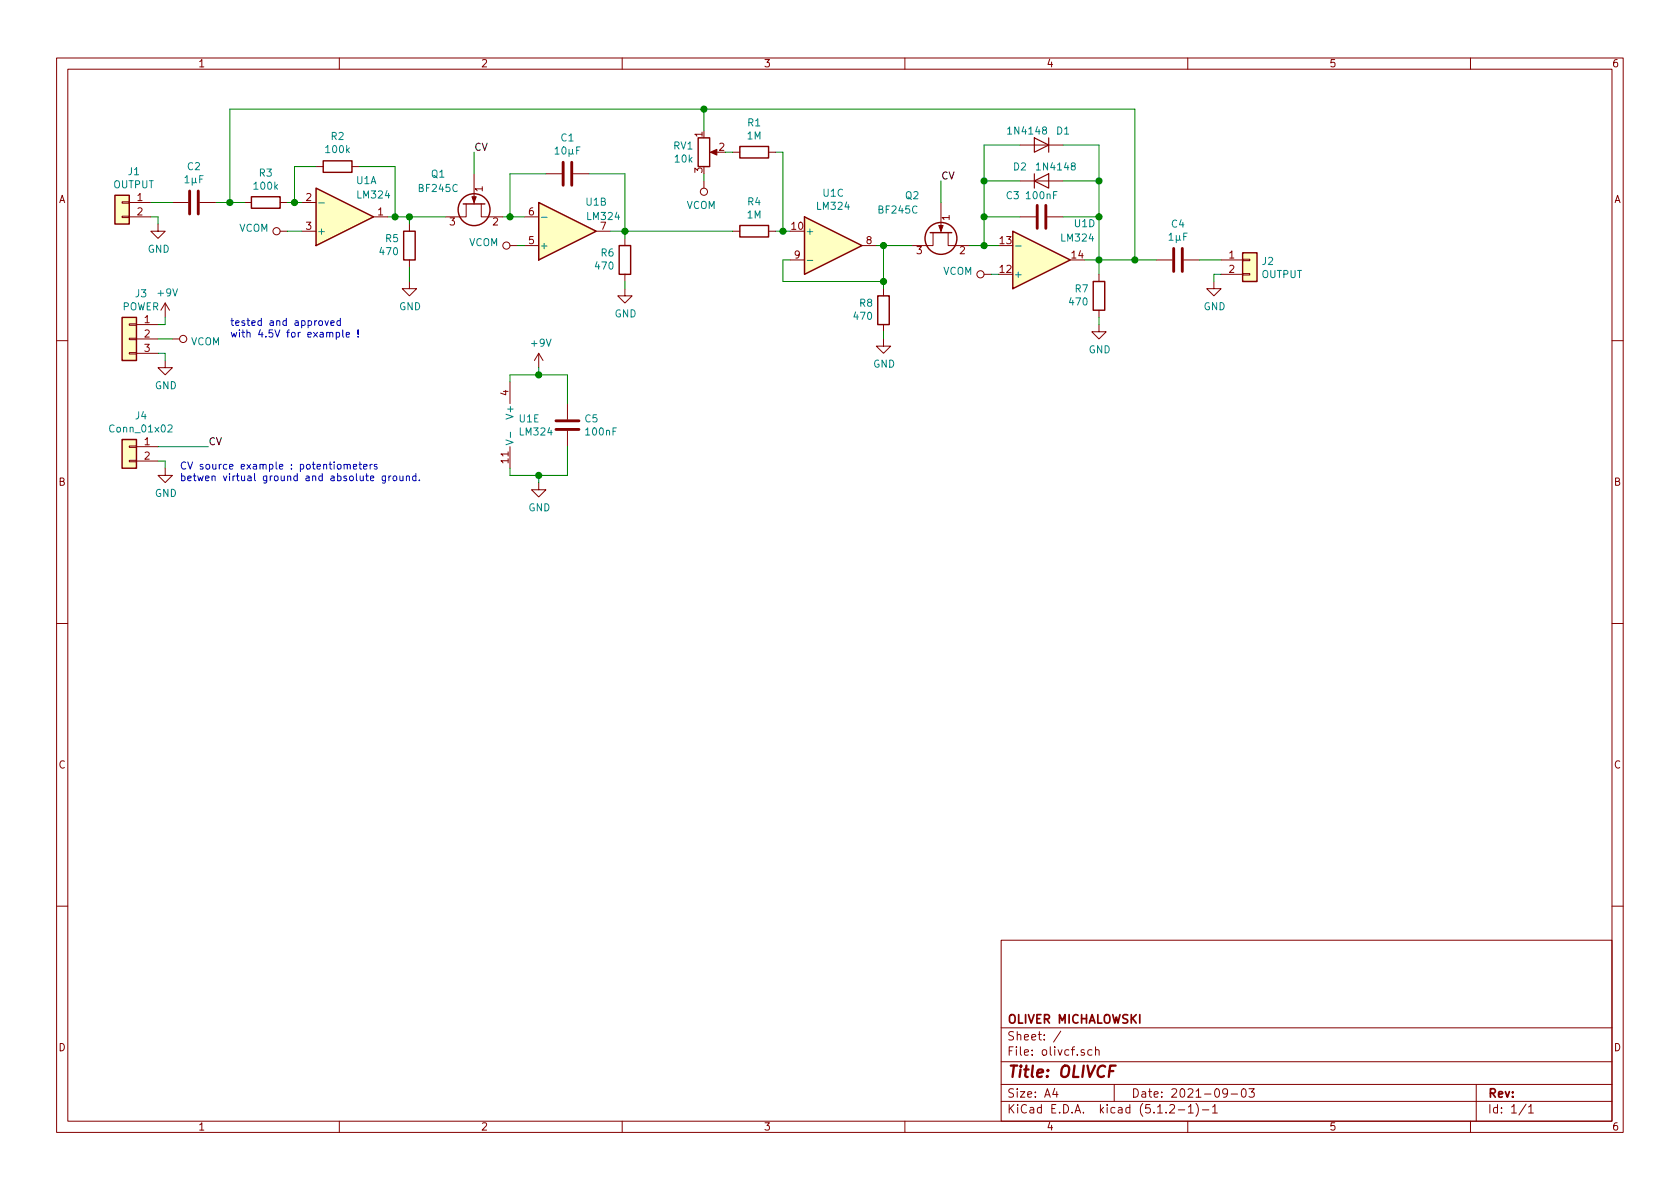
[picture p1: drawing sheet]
EESchema Schematic File Version 4
LIBS:olivcf-cache
EELAYER 29 0
EELAYER END
$Descr A4 11693 8268
encoding utf-8
Sheet 1 1
Title "OLIVCF"
Date "2021-09-03"
Rev ""
Comp "OLIVER MICHALOWSKI"
Comment1 ""
Comment2 ""
Comment3 ""
Comment4 ""
$EndDescr
$Comp
L Amplifier_Operational:LM324 U1
U 1 1
P 2400 1500
F 0 "U1" H 2550 1250 50  0000 C CNN
F 1 "LM324" H 2600 1350 50  0000 C CNN
F 2 "" H 2350 1600 50  0001 C CNN
F 3 "http://www.ti.com/lit/ds/symlink/lm2902-n.pdf" H 2450 1700 50  0001 C CNN
	1    2400 1500
	1    0    0    1   
$EndComp
$Comp
L Amplifier_Operational:LM324 U1
U 2 1
P 3950 1600
F 0 "U1" H 4150 1400 50  0000 C CNN
F 1 "LM324" H 4200 1500 50  0000 C CNN
F 2 "" H 3900 1700 50  0001 C CNN
F 3 "http://www.ti.com/lit/ds/symlink/lm2902-n.pdf" H 4000 1800 50  0001 C CNN
	2    3950 1600
	1    0    0    1   
$EndComp
$Comp
L Amplifier_Operational:LM324 U1
U 3 1
P 5800 1700
F 0 "U1" H 5800 2067 50  0000 C CNN
F 1 "LM324" H 5800 1976 50  0000 C CNN
F 2 "" H 5750 1800 50  0001 C CNN
F 3 "http://www.ti.com/lit/ds/symlink/lm2902-n.pdf" H 5850 1900 50  0001 C CNN
	3    5800 1700
	1    0    0    -1  
$EndComp
$Comp
L Amplifier_Operational:LM324 U1
U 4 1
P 7250 1800
F 0 "U1" H 7550 1550 50  0000 C CNN
F 1 "LM324" H 7500 1650 50  0000 C CNN
F 2 "" H 7200 1900 50  0001 C CNN
F 3 "http://www.ti.com/lit/ds/symlink/lm2902-n.pdf" H 7300 2000 50  0001 C CNN
	4    7250 1800
	1    0    0    1   
$EndComp
$Comp
L Device:R R3
U 1 1
P 1850 1400
F 0 "R3" V 1643 1400 50  0000 C CNN
F 1 "100k" V 1734 1400 50  0000 C CNN
F 2 "" V 1780 1400 50  0001 C CNN
F 3 "~" H 1850 1400 50  0001 C CNN
	1    1850 1400
	0    1    1    0   
$EndComp
$Comp
L Device:R R2
U 1 1
P 2350 1150
F 0 "R2" V 2557 1150 50  0000 C CNN
F 1 "100k" V 2466 1150 50  0000 C CNN
F 2 "" V 2280 1150 50  0001 C CNN
F 3 "~" H 2350 1150 50  0001 C CNN
	1    2350 1150
	0    1    -1   0   
$EndComp
Wire Wire Line
	2850 1500 2750 1500
$Comp
L Transistor_FET:BF245C Q1
U 1 1
P 3300 1400
F 0 "Q1" V 3100 1650 50  0000 C CNN
F 1 "BF245C" V 3200 1650 50  0000 C CNN
F 2 "Package_TO_SOT_THT:TO-92_Inline" H 3500 1325 50  0001 L CIN
F 3 "http://www.fairchildsemi.com/ds/BF/BF245A.pdf" H 3300 1350 50  0001 L CNN
	1    3300 1400
	0    -1   1    0   
$EndComp
Wire Wire Line
	2850 1500 3100 1500
Connection ~ 2850 1500
Wire Wire Line
	3500 1500 3550 1500
$Comp
L Device:C C1
U 1 1
P 3950 1200
F 0 "C1" V 3698 1200 50  0000 C CNN
F 1 "10µF" V 3789 1200 50  0000 C CNN
F 2 "" H 3988 1050 50  0001 C CNN
F 3 "~" H 3950 1200 50  0001 C CNN
	1    3950 1200
	0    1    1    0   
$EndComp
Wire Wire Line
	3800 1200 3550 1200
Wire Wire Line
	3550 1200 3550 1500
Connection ~ 3550 1500
Wire Wire Line
	3550 1500 3650 1500
Wire Wire Line
	4250 1600 4350 1600
Wire Wire Line
	4350 1600 4350 1200
Wire Wire Line
	4350 1200 4100 1200
$Comp
L Device:R R4
U 1 1
P 5250 1600
F 0 "R4" V 5043 1600 50  0000 C CNN
F 1 "1M" V 5134 1600 50  0000 C CNN
F 2 "" V 5180 1600 50  0001 C CNN
F 3 "~" H 5250 1600 50  0001 C CNN
	1    5250 1600
	0    1    1    0   
$EndComp
Connection ~ 4350 1600
$Comp
L Device:R R1
U 1 1
P 5250 1050
F 0 "R1" V 5043 1050 50  0000 C CNN
F 1 "1M" V 5134 1050 50  0000 C CNN
F 2 "" V 5180 1050 50  0001 C CNN
F 3 "~" H 5250 1050 50  0001 C CNN
	1    5250 1050
	0    1    1    0   
$EndComp
Wire Wire Line
	5400 1050 5450 1050
$Comp
L Transistor_FET:BF245C Q2
U 1 1
P 6550 1600
F 0 "Q2" V 6300 1800 50  0000 C CNN
F 1 "BF245C" V 6400 1900 50  0000 C CNN
F 2 "Package_TO_SOT_THT:TO-92_Inline" H 6750 1525 50  0001 L CIN
F 3 "http://www.fairchildsemi.com/ds/BF/BF245A.pdf" H 6550 1550 50  0001 L CNN
	1    6550 1600
	0    -1   1    0   
$EndComp
Wire Wire Line
	6750 1700 6850 1700
$Comp
L Device:C C3
U 1 1
P 7250 1500
F 0 "C3" V 7100 1300 50  0000 C CNN
F 1 "100nF" V 7100 1500 50  0000 C CNN
F 2 "" H 7288 1350 50  0001 C CNN
F 3 "~" H 7250 1500 50  0001 C CNN
	1    7250 1500
	0    1    1    0   
$EndComp
Wire Wire Line
	6850 1700 6850 1500
Wire Wire Line
	6850 1500 7100 1500
Connection ~ 6850 1700
Wire Wire Line
	6850 1700 6950 1700
Wire Wire Line
	7400 1500 7650 1500
Wire Wire Line
	7650 1500 7650 1800
Wire Wire Line
	7650 1800 7550 1800
$Comp
L Device:R R5
U 1 1
P 2850 1700
F 0 "R5" H 2781 1654 50  0000 R CNN
F 1 "470" H 2781 1745 50  0000 R CNN
F 2 "" V 2780 1700 50  0001 C CNN
F 3 "~" H 2850 1700 50  0001 C CNN
	1    2850 1700
	1    0    0    1   
$EndComp
$Comp
L Device:R R6
U 1 1
P 4350 1800
F 0 "R6" H 4281 1754 50  0000 R CNN
F 1 "470" H 4281 1845 50  0000 R CNN
F 2 "" V 4280 1800 50  0001 C CNN
F 3 "~" H 4350 1800 50  0001 C CNN
	1    4350 1800
	1    0    0    1   
$EndComp
Wire Wire Line
	4350 1650 4350 1600
$Comp
L Device:R R8
U 1 1
P 6150 2150
F 0 "R8" H 6081 2104 50  0000 R CNN
F 1 "470" H 6081 2195 50  0000 R CNN
F 2 "" V 6080 2150 50  0001 C CNN
F 3 "~" H 6150 2150 50  0001 C CNN
	1    6150 2150
	1    0    0    1   
$EndComp
$Comp
L Device:R R7
U 1 1
P 7650 2050
F 0 "R7" H 7581 2004 50  0000 R CNN
F 1 "470" H 7581 2095 50  0000 R CNN
F 2 "" V 7580 2050 50  0001 C CNN
F 3 "~" H 7650 2050 50  0001 C CNN
	1    7650 2050
	1    0    0    1   
$EndComp
Wire Wire Line
	7650 1900 7650 1800
Connection ~ 7650 1800
$Comp
L power:GND #PWR08
U 1 1
P 2850 1950
F 0 "#PWR08" H 2850 1700 50  0001 C CNN
F 1 "GND" H 2855 1777 50  0000 C CNN
F 2 "" H 2850 1950 50  0001 C CNN
F 3 "" H 2850 1950 50  0001 C CNN
	1    2850 1950
	1    0    0    -1  
$EndComp
Wire Wire Line
	2850 1950 2850 1850
$Comp
L power:GND #PWR07
U 1 1
P 4350 2000
F 0 "#PWR07" H 4350 1750 50  0001 C CNN
F 1 "GND" H 4355 1827 50  0000 C CNN
F 2 "" H 4350 2000 50  0001 C CNN
F 3 "" H 4350 2000 50  0001 C CNN
	1    4350 2000
	1    0    0    -1  
$EndComp
Wire Wire Line
	4350 2000 4350 1950
$Comp
L power:GND #PWR012
U 1 1
P 6150 2350
F 0 "#PWR012" H 6150 2100 50  0001 C CNN
F 1 "GND" H 6155 2177 50  0000 C CNN
F 2 "" H 6150 2350 50  0001 C CNN
F 3 "" H 6150 2350 50  0001 C CNN
	1    6150 2350
	1    0    0    -1  
$EndComp
Wire Wire Line
	6150 2350 6150 2300
$Comp
L power:GND #PWR010
U 1 1
P 7650 2250
F 0 "#PWR010" H 7650 2000 50  0001 C CNN
F 1 "GND" H 7655 2077 50  0000 C CNN
F 2 "" H 7650 2250 50  0001 C CNN
F 3 "" H 7650 2250 50  0001 C CNN
	1    7650 2250
	1    0    0    -1  
$EndComp
Wire Wire Line
	7650 2250 7650 2200
Wire Wire Line
	7650 1800 7900 1800
$Comp
L Device:R_POT RV1
U 1 1
P 4900 1050
F 0 "RV1" H 4830 1096 50  0000 R CNN
F 1 "10k" H 4830 1005 50  0000 R CNN
F 2 "" H 4900 1050 50  0001 C CNN
F 3 "~" H 4900 1050 50  0001 C CNN
	1    4900 1050
	1    0    0    -1  
$EndComp
Wire Wire Line
	5050 1050 5100 1050
$Comp
L Device:C C4
U 1 1
P 8200 1800
F 0 "C4" V 7948 1800 50  0000 C CNN
F 1 "1µF" V 8039 1800 50  0000 C CNN
F 2 "" H 8238 1650 50  0001 C CNN
F 3 "~" H 8200 1800 50  0001 C CNN
	1    8200 1800
	0    1    1    0   
$EndComp
Wire Wire Line
	2850 1500 2850 1550
Wire Wire Line
	2000 1400 2050 1400
Wire Wire Line
	2050 1400 2050 1150
Wire Wire Line
	2050 1150 2200 1150
Connection ~ 2050 1400
Wire Wire Line
	2050 1400 2100 1400
Wire Wire Line
	2500 1150 2750 1150
Wire Wire Line
	2750 1150 2750 1500
Connection ~ 2750 1500
Wire Wire Line
	2750 1500 2700 1500
Wire Wire Line
	5400 1600 5450 1600
Wire Wire Line
	5450 1600 5450 1050
Connection ~ 5450 1600
Wire Wire Line
	5450 1600 5500 1600
Wire Wire Line
	5500 1800 5450 1800
Wire Wire Line
	5450 1800 5450 1950
Wire Wire Line
	5450 1950 6150 1950
Wire Wire Line
	6150 1950 6150 1700
Connection ~ 6150 1700
Wire Wire Line
	6150 1700 6100 1700
Wire Wire Line
	6150 1700 6350 1700
Wire Wire Line
	6150 1950 6150 2000
Connection ~ 6150 1950
Wire Wire Line
	4350 1600 5100 1600
Connection ~ 7900 1800
Wire Wire Line
	7900 750  4900 750 
Wire Wire Line
	1600 750  1600 1400
Connection ~ 1600 1400
Wire Wire Line
	1600 1400 1700 1400
Wire Wire Line
	4900 750  4900 900 
Connection ~ 4900 750 
Wire Wire Line
	4900 750  1600 750 
Wire Wire Line
	7900 750  7900 1800
Wire Wire Line
	7900 1800 8050 1800
$Comp
L Connector_Generic:Conn_01x02 J2
U 1 1
P 8700 1800
F 0 "J2" H 8780 1792 50  0000 L CNN
F 1 "OUTPUT" H 8780 1701 50  0000 L CNN
F 2 "" H 8700 1800 50  0001 C CNN
F 3 "~" H 8700 1800 50  0001 C CNN
	1    8700 1800
	1    0    0    -1  
$EndComp
Wire Wire Line
	8350 1800 8500 1800
$Comp
L power:GND #PWR06
U 1 1
P 8450 1950
F 0 "#PWR06" H 8450 1700 50  0001 C CNN
F 1 "GND" H 8455 1777 50  0000 C CNN
F 2 "" H 8450 1950 50  0001 C CNN
F 3 "" H 8450 1950 50  0001 C CNN
	1    8450 1950
	1    0    0    -1  
$EndComp
Wire Wire Line
	8450 1950 8450 1900
Wire Wire Line
	8450 1900 8500 1900
$Comp
L Connector_Generic:Conn_01x02 J1
U 1 1
P 850 1400
F 0 "J1" H 768 1617 50  0000 C CNN
F 1 "OUTPUT" H 768 1526 50  0000 C CNN
F 2 "" H 850 1400 50  0001 C CNN
F 3 "~" H 850 1400 50  0001 C CNN
	1    850  1400
	-1   0    0    -1  
$EndComp
Wire Wire Line
	1500 1400 1600 1400
$Comp
L Device:C C2
U 1 1
P 1350 1400
F 0 "C2" V 1098 1400 50  0000 C CNN
F 1 "1µF" V 1189 1400 50  0000 C CNN
F 2 "" H 1388 1250 50  0001 C CNN
F 3 "~" H 1350 1400 50  0001 C CNN
	1    1350 1400
	0    1    1    0   
$EndComp
$Comp
L power:GND #PWR02
U 1 1
P 1100 1550
F 0 "#PWR02" H 1100 1300 50  0001 C CNN
F 1 "GND" H 1105 1377 50  0000 C CNN
F 2 "" H 1100 1550 50  0001 C CNN
F 3 "" H 1100 1550 50  0001 C CNN
	1    1100 1550
	1    0    0    -1  
$EndComp
Wire Wire Line
	1100 1550 1100 1500
Wire Wire Line
	1100 1500 1050 1500
$Comp
L Connector_Generic:Conn_01x03 J3
U 1 1
P 900 2350
F 0 "J3" H 818 2667 50  0000 C CNN
F 1 "POWER" H 818 2576 50  0000 C CNN
F 2 "" H 900 2350 50  0001 C CNN
F 3 "~" H 900 2350 50  0001 C CNN
	1    900  2350
	-1   0    0    -1  
$EndComp
$Comp
L power:GND #PWR013
U 1 1
P 1150 2500
F 0 "#PWR013" H 1150 2250 50  0001 C CNN
F 1 "GND" H 1155 2327 50  0000 C CNN
F 2 "" H 1150 2500 50  0001 C CNN
F 3 "" H 1150 2500 50  0001 C CNN
	1    1150 2500
	1    0    0    -1  
$EndComp
Wire Wire Line
	1100 2450 1150 2450
Wire Wire Line
	1150 2450 1150 2500
$Comp
L Connector_Generic:Conn_01x02 J4
U 1 1
P 900 3100
F 0 "J4" H 818 3317 50  0000 C CNN
F 1 "Conn_01x02" H 818 3226 50  0000 C CNN
F 2 "" H 900 3100 50  0001 C CNN
F 3 "~" H 900 3100 50  0001 C CNN
	1    900  3100
	-1   0    0    -1  
$EndComp
$Comp
L power:GND #PWR015
U 1 1
P 1150 3250
F 0 "#PWR015" H 1150 3000 50  0001 C CNN
F 1 "GND" H 1155 3077 50  0000 C CNN
F 2 "" H 1150 3250 50  0001 C CNN
F 3 "" H 1150 3250 50  0001 C CNN
	1    1150 3250
	1    0    0    -1  
$EndComp
Wire Wire Line
	1150 3250 1150 3200
Wire Wire Line
	1150 3200 1100 3200
Wire Wire Line
	1100 3100 1450 3100
Text Label 1450 3100 0    50   ~ 0
CV
Text Label 3300 1050 0    50   ~ 0
CV
Text Label 6550 1250 0    50   ~ 0
CV
Wire Wire Line
	6550 1250 6550 1400
Wire Wire Line
	3300 1050 3300 1200
Text Notes 1250 3350 0    50   ~ 0
CV source example : potentiometers\nbetwen virtual ground and absolute ground.
$Comp
L power:+9V #PWR09
U 1 1
P 1150 2200
F 0 "#PWR09" H 1150 2050 50  0001 C CNN
F 1 "+9V" H 1165 2373 50  0000 C CNN
F 2 "" H 1150 2200 50  0001 C CNN
F 3 "" H 1150 2200 50  0001 C CNN
	1    1150 2200
	1    0    0    -1  
$EndComp
Wire Wire Line
	1150 2200 1150 2250
Wire Wire Line
	1150 2250 1100 2250
$Comp
L power:VCOM #PWR011
U 1 1
P 1200 2350
F 0 "#PWR011" H 1200 2200 50  0001 C CNN
F 1 "VCOM" V 1217 2478 50  0000 L CNN
F 2 "" H 1200 2350 50  0001 C CNN
F 3 "" H 1200 2350 50  0001 C CNN
	1    1200 2350
	0    1    1    0   
$EndComp
Wire Wire Line
	1200 2350 1100 2350
$Comp
L power:VCOM #PWR03
U 1 1
P 2000 1600
F 0 "#PWR03" H 2000 1450 50  0001 C CNN
F 1 "VCOM" V 2018 1728 50  0000 L CNN
F 2 "" H 2000 1600 50  0001 C CNN
F 3 "" H 2000 1600 50  0001 C CNN
	1    2000 1600
	0    -1   -1   0   
$EndComp
Wire Wire Line
	2000 1600 2100 1600
$Comp
L power:VCOM #PWR01
U 1 1
P 4900 1250
F 0 "#PWR01" H 4900 1100 50  0001 C CNN
F 1 "VCOM" H 4918 1423 50  0000 C CNN
F 2 "" H 4900 1250 50  0001 C CNN
F 3 "" H 4900 1250 50  0001 C CNN
	1    4900 1250
	-1   0    0    1   
$EndComp
Wire Wire Line
	4900 1250 4900 1200
$Comp
L power:VCOM #PWR05
U 1 1
P 6900 1900
F 0 "#PWR05" H 6900 1750 50  0001 C CNN
F 1 "VCOM" V 6918 2028 50  0000 L CNN
F 2 "" H 6900 1900 50  0001 C CNN
F 3 "" H 6900 1900 50  0001 C CNN
	1    6900 1900
	0    -1   -1   0   
$EndComp
Wire Wire Line
	6900 1900 6950 1900
$Comp
L power:VCOM #PWR04
U 1 1
P 3600 1700
F 0 "#PWR04" H 3600 1550 50  0001 C CNN
F 1 "VCOM" V 3618 1828 50  0000 L CNN
F 2 "" H 3600 1700 50  0001 C CNN
F 3 "" H 3600 1700 50  0001 C CNN
	1    3600 1700
	0    -1   -1   0   
$EndComp
Wire Wire Line
	3600 1700 3650 1700
$Comp
L Amplifier_Operational:LM324 U1
U 5 1
P 3650 2950
F 0 "U1" H 3608 2996 50  0000 L CNN
F 1 "LM324" H 3608 2905 50  0000 L CNN
F 2 "" H 3600 3050 50  0001 C CNN
F 3 "http://www.ti.com/lit/ds/symlink/lm2902-n.pdf" H 3700 3150 50  0001 C CNN
	5    3650 2950
	1    0    0    -1  
$EndComp
$Comp
L Device:C C5
U 1 1
P 3950 2950
F 0 "C5" H 4065 2996 50  0000 L CNN
F 1 "100nF" H 4065 2905 50  0000 L CNN
F 2 "" H 3988 2800 50  0001 C CNN
F 3 "~" H 3950 2950 50  0001 C CNN
	1    3950 2950
	1    0    0    -1  
$EndComp
Wire Wire Line
	3950 2800 3950 2600
Wire Wire Line
	3950 2600 3750 2600
Wire Wire Line
	3550 2600 3550 2650
Wire Wire Line
	3550 3250 3550 3300
Wire Wire Line
	3550 3300 3750 3300
Wire Wire Line
	3950 3300 3950 3100
$Comp
L power:GND #PWR016
U 1 1
P 3750 3350
F 0 "#PWR016" H 3750 3100 50  0001 C CNN
F 1 "GND" H 3755 3177 50  0000 C CNN
F 2 "" H 3750 3350 50  0001 C CNN
F 3 "" H 3750 3350 50  0001 C CNN
	1    3750 3350
	1    0    0    -1  
$EndComp
Wire Wire Line
	3750 3350 3750 3300
Connection ~ 3750 3300
Wire Wire Line
	3750 3300 3950 3300
$Comp
L power:+9V #PWR014
U 1 1
P 3750 2550
F 0 "#PWR014" H 3750 2400 50  0001 C CNN
F 1 "+9V" H 3765 2723 50  0000 C CNN
F 2 "" H 3750 2550 50  0001 C CNN
F 3 "" H 3750 2550 50  0001 C CNN
	1    3750 2550
	1    0    0    -1  
$EndComp
Wire Wire Line
	3750 2550 3750 2600
Connection ~ 3750 2600
Wire Wire Line
	3750 2600 3550 2600
Wire Wire Line
	1050 1400 1200 1400
Text Notes 1600 2350 0    50   ~ 0
tested and approved\nwith 4.5V for example !
$Comp
L Diode:1N4148 D2
U 1 1
P 7250 1250
F 0 "D2" H 7100 1350 50  0000 C CNN
F 1 "1N4148" H 7350 1350 50  0000 C CNN
F 2 "Diode_THT:D_DO-35_SOD27_P7.62mm_Horizontal" H 7250 1075 50  0001 C CNN
F 3 "https://assets.nexperia.com/documents/data-sheet/1N4148_1N4448.pdf" H 7250 1250 50  0001 C CNN
	1    7250 1250
	1    0    0    -1  
$EndComp
$Comp
L Diode:1N4148 D1
U 1 1
P 7250 1000
F 0 "D1" H 7100 1100 50  0000 C CNN
F 1 "1N4148" H 7350 1100 50  0000 C CNN
F 2 "Diode_THT:D_DO-35_SOD27_P7.62mm_Horizontal" H 7250 825 50  0001 C CNN
F 3 "https://assets.nexperia.com/documents/data-sheet/1N4148_1N4448.pdf" H 7250 1000 50  0001 C CNN
	1    7250 1000
	-1   0    0    -1  
$EndComp
Wire Wire Line
	6850 1500 6850 1250
Wire Wire Line
	6850 1000 7100 1000
Connection ~ 6850 1500
Wire Wire Line
	6850 1250 7100 1250
Connection ~ 6850 1250
Wire Wire Line
	6850 1250 6850 1000
Wire Wire Line
	7400 1250 7650 1250
Wire Wire Line
	7650 1250 7650 1500
Connection ~ 7650 1500
Wire Wire Line
	7400 1000 7650 1000
Wire Wire Line
	7650 1000 7650 1250
Connection ~ 7650 1250
$EndSCHEMATC
